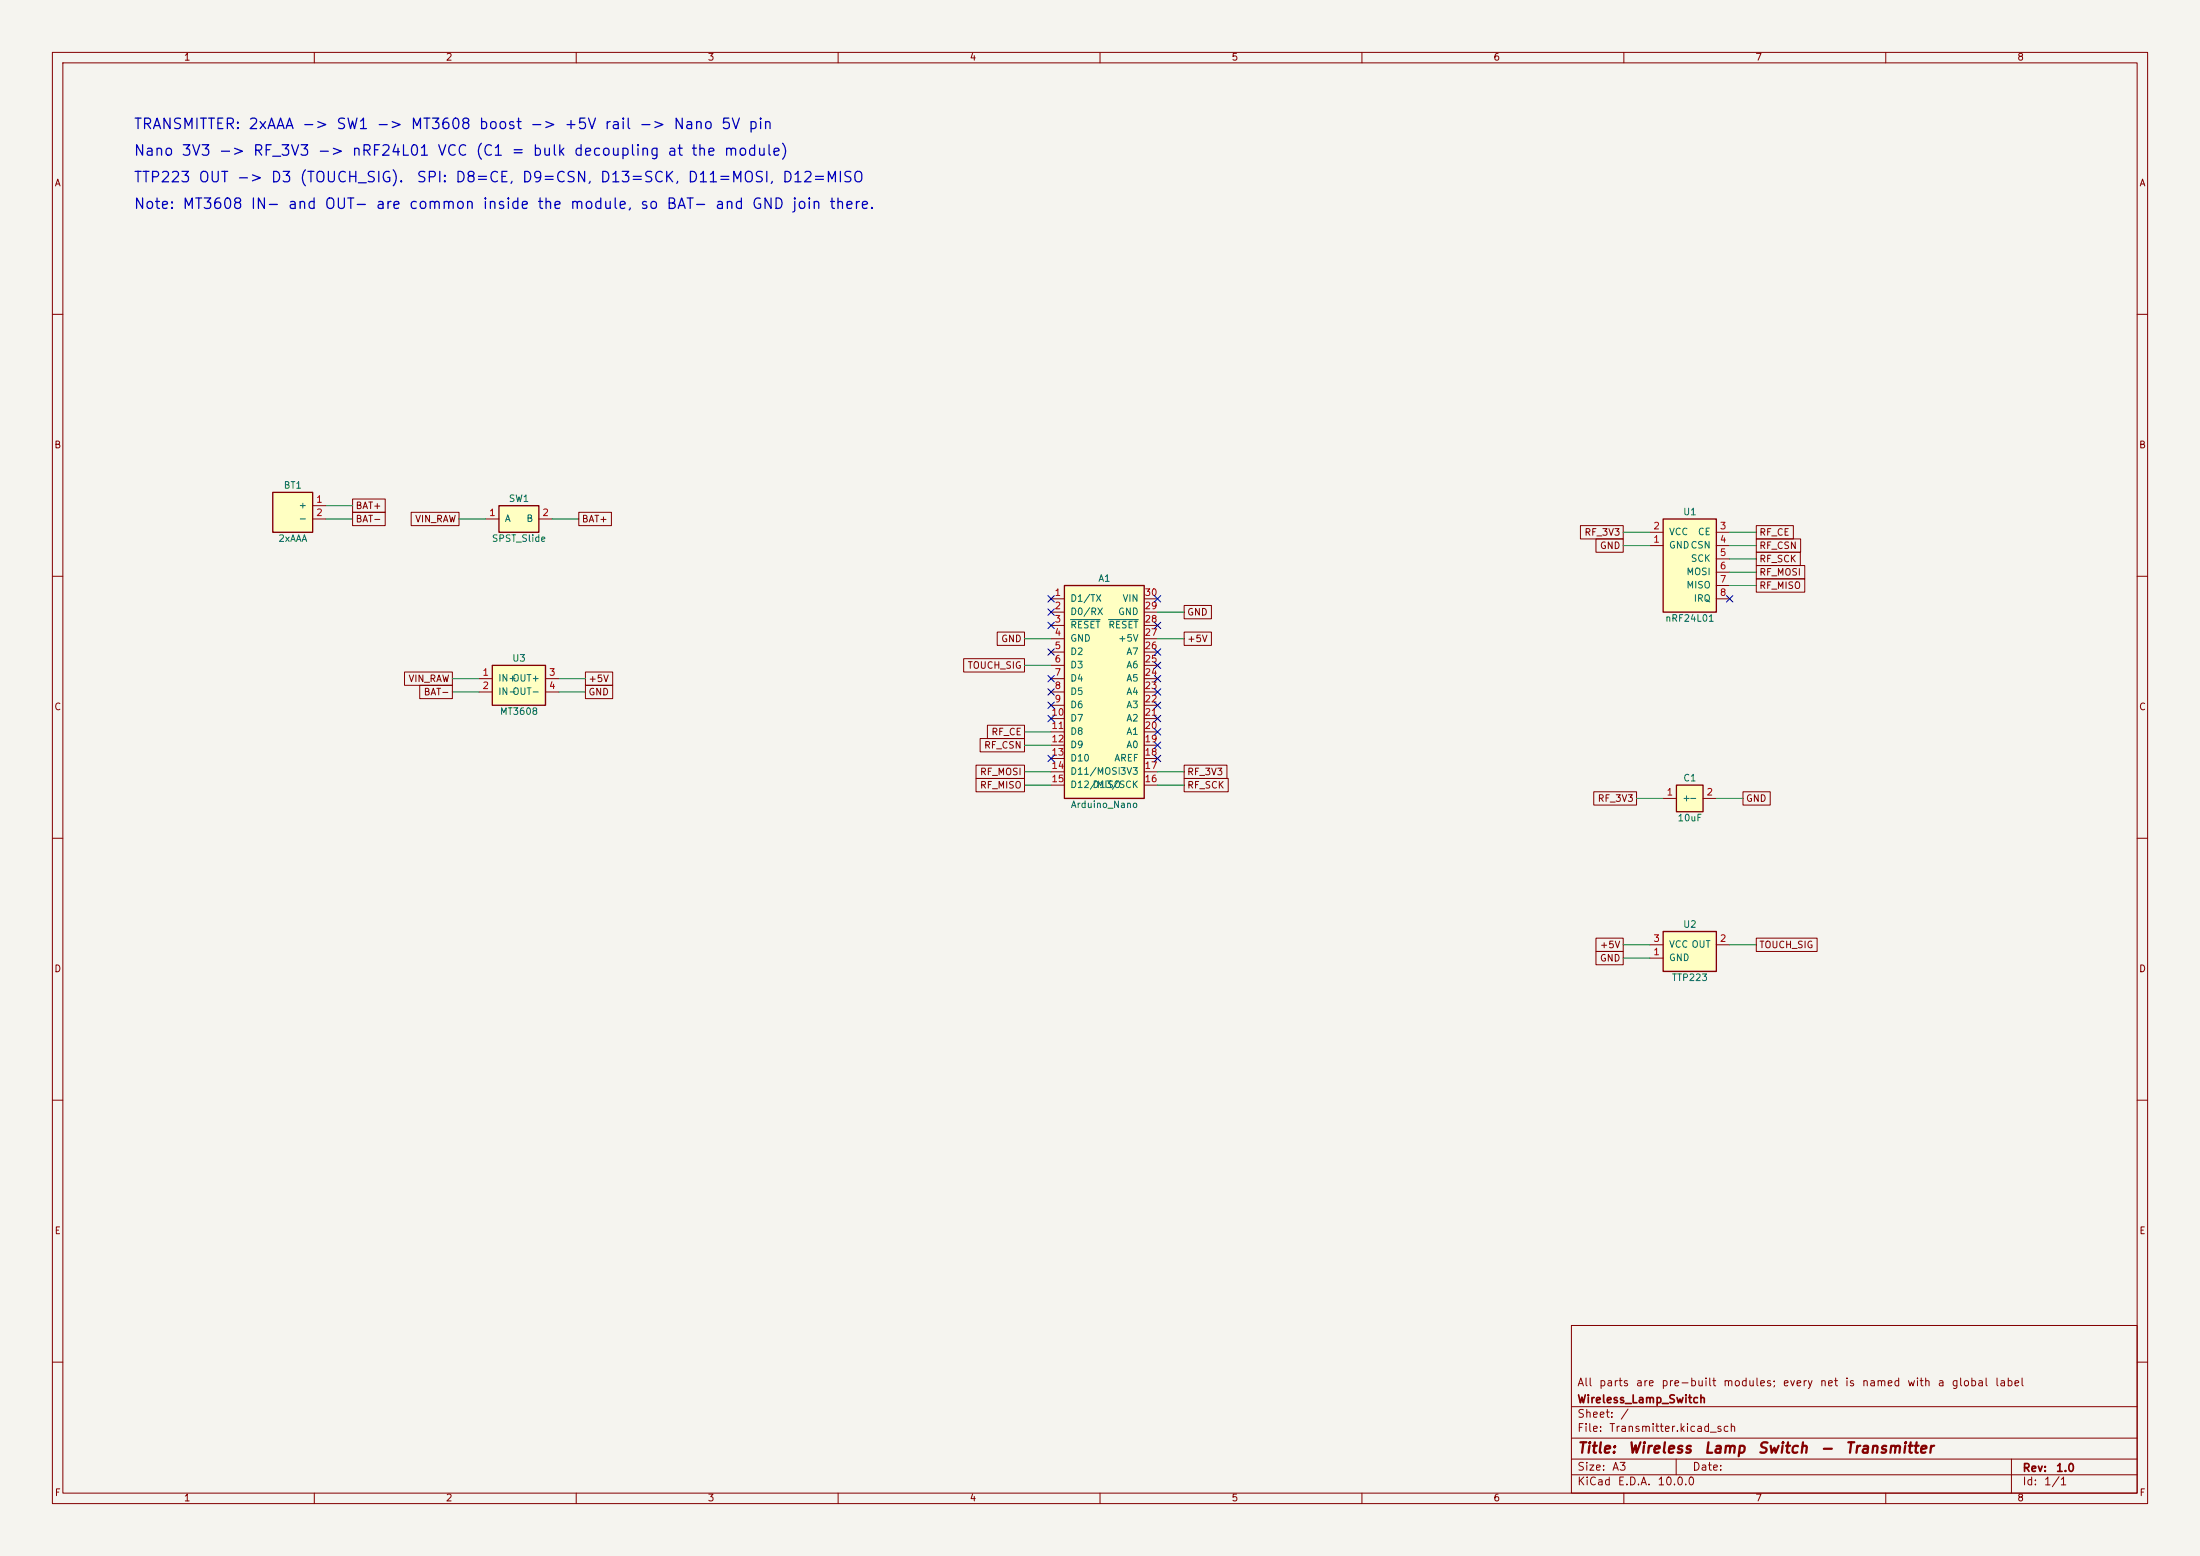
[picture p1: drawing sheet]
(kicad_sch
 (version 20260306)
 (generator "eeschema")
 (generator_version "10.0")
 (paper "A3")
 (title_block
  (title "Wireless Lamp Switch - Transmitter")
  (rev "1.0")
  (company "Wireless_Lamp_Switch")
  (comment 1 "All parts are pre-built modules; every net is named with a global label"))
 (lib_symbols
  (symbol "Wireless_Lamp_Switch:Arduino_Nano"
   (pin_names
    (offset 1.016)) (exclude_from_sim no) (in_bom yes) (on_board yes)
   (in_pos_files yes)
   (duplicate_pin_numbers_are_jumpers no)
   (property "Reference" "A" (at 0 21.59 0) (show_name no) (do_not_autoplace no) (effects (font (size 1.27 1.27))))
   (property "Value" "Arduino_Nano" (at 0 -21.59 0) (show_name no) (do_not_autoplace no) (effects (font (size 1.27 1.27))))
   (property "Footprint" "Module:Arduino_Nano" (at 0 -24.13 0) (show_name no) (do_not_autoplace no) (hide yes) (effects (font (size 1.27 1.27))))
   (property "Datasheet" "" (at 0 0 0) (show_name no) (do_not_autoplace no) (hide yes) (effects (font (size 1.27 1.27))))
   (property "Description" "Arduino Nano v3 on 2x15 2.54mm headers" (at 0 0 0) (show_name no) (do_not_autoplace no) (hide yes) (effects (font (size 1.27 1.27))))
   (symbol "Arduino_Nano_0_1"
    (rectangle (start -7.62 20.32) (end 7.62 -20.32) (stroke (width 0.254) (type default)) (fill (type background))))
   (symbol "Arduino_Nano_1_1"
    (pin passive line (at -10.16 17.78 0) (length 2.54) (name "D1/TX" (effects (font (size 1.27 1.27)))) (number "1" (effects (font (size 1.27 1.27)))))
    (pin passive line (at -10.16 15.24 0) (length 2.54) (name "D0/RX" (effects (font (size 1.27 1.27)))) (number "2" (effects (font (size 1.27 1.27)))))
    (pin passive line (at -10.16 12.7 0) (length 2.54) (name "~{RESET}" (effects (font (size 1.27 1.27)))) (number "3" (effects (font (size 1.27 1.27)))))
    (pin passive line (at -10.16 10.16 0) (length 2.54) (name "GND" (effects (font (size 1.27 1.27)))) (number "4" (effects (font (size 1.27 1.27)))))
    (pin passive line (at -10.16 7.62 0) (length 2.54) (name "D2" (effects (font (size 1.27 1.27)))) (number "5" (effects (font (size 1.27 1.27)))))
    (pin passive line (at -10.16 5.08 0) (length 2.54) (name "D3" (effects (font (size 1.27 1.27)))) (number "6" (effects (font (size 1.27 1.27)))))
    (pin passive line (at -10.16 2.54 0) (length 2.54) (name "D4" (effects (font (size 1.27 1.27)))) (number "7" (effects (font (size 1.27 1.27)))))
    (pin passive line (at -10.16 0 0) (length 2.54) (name "D5" (effects (font (size 1.27 1.27)))) (number "8" (effects (font (size 1.27 1.27)))))
    (pin passive line (at -10.16 -2.54 0) (length 2.54) (name "D6" (effects (font (size 1.27 1.27)))) (number "9" (effects (font (size 1.27 1.27)))))
    (pin passive line (at -10.16 -5.08 0) (length 2.54) (name "D7" (effects (font (size 1.27 1.27)))) (number "10" (effects (font (size 1.27 1.27)))))
    (pin passive line (at -10.16 -7.62 0) (length 2.54) (name "D8" (effects (font (size 1.27 1.27)))) (number "11" (effects (font (size 1.27 1.27)))))
    (pin passive line (at -10.16 -10.16 0) (length 2.54) (name "D9" (effects (font (size 1.27 1.27)))) (number "12" (effects (font (size 1.27 1.27)))))
    (pin passive line (at -10.16 -12.7 0) (length 2.54) (name "D10" (effects (font (size 1.27 1.27)))) (number "13" (effects (font (size 1.27 1.27)))))
    (pin passive line (at -10.16 -15.24 0) (length 2.54) (name "D11/MOSI" (effects (font (size 1.27 1.27)))) (number "14" (effects (font (size 1.27 1.27)))))
    (pin passive line (at -10.16 -17.78 0) (length 2.54) (name "D12/MISO" (effects (font (size 1.27 1.27)))) (number "15" (effects (font (size 1.27 1.27)))))
    (pin passive line (at 10.16 -17.78 180) (length 2.54) (name "D13/SCK" (effects (font (size 1.27 1.27)))) (number "16" (effects (font (size 1.27 1.27)))))
    (pin passive line (at 10.16 -15.24 180) (length 2.54) (name "3V3" (effects (font (size 1.27 1.27)))) (number "17" (effects (font (size 1.27 1.27)))))
    (pin passive line (at 10.16 -12.7 180) (length 2.54) (name "AREF" (effects (font (size 1.27 1.27)))) (number "18" (effects (font (size 1.27 1.27)))))
    (pin passive line (at 10.16 -10.16 180) (length 2.54) (name "A0" (effects (font (size 1.27 1.27)))) (number "19" (effects (font (size 1.27 1.27)))))
    (pin passive line (at 10.16 -7.62 180) (length 2.54) (name "A1" (effects (font (size 1.27 1.27)))) (number "20" (effects (font (size 1.27 1.27)))))
    (pin passive line (at 10.16 -5.08 180) (length 2.54) (name "A2" (effects (font (size 1.27 1.27)))) (number "21" (effects (font (size 1.27 1.27)))))
    (pin passive line (at 10.16 -2.54 180) (length 2.54) (name "A3" (effects (font (size 1.27 1.27)))) (number "22" (effects (font (size 1.27 1.27)))))
    (pin passive line (at 10.16 0 180) (length 2.54) (name "A4" (effects (font (size 1.27 1.27)))) (number "23" (effects (font (size 1.27 1.27)))))
    (pin passive line (at 10.16 2.54 180) (length 2.54) (name "A5" (effects (font (size 1.27 1.27)))) (number "24" (effects (font (size 1.27 1.27)))))
    (pin passive line (at 10.16 5.08 180) (length 2.54) (name "A6" (effects (font (size 1.27 1.27)))) (number "25" (effects (font (size 1.27 1.27)))))
    (pin passive line (at 10.16 7.62 180) (length 2.54) (name "A7" (effects (font (size 1.27 1.27)))) (number "26" (effects (font (size 1.27 1.27)))))
    (pin passive line (at 10.16 10.16 180) (length 2.54) (name "+5V" (effects (font (size 1.27 1.27)))) (number "27" (effects (font (size 1.27 1.27)))))
    (pin passive line (at 10.16 12.7 180) (length 2.54) (name "~{RESET}" (effects (font (size 1.27 1.27)))) (number "28" (effects (font (size 1.27 1.27)))))
    (pin passive line (at 10.16 15.24 180) (length 2.54) (name "GND" (effects (font (size 1.27 1.27)))) (number "29" (effects (font (size 1.27 1.27)))))
    (pin passive line (at 10.16 17.78 180) (length 2.54) (name "VIN" (effects (font (size 1.27 1.27)))) (number "30" (effects (font (size 1.27 1.27))))))
   (embedded_fonts no))
  (symbol "Wireless_Lamp_Switch:Battery_2xAAA"
   (pin_names
    (offset 1.016)) (exclude_from_sim no) (in_bom yes) (on_board yes)
   (in_pos_files yes)
   (duplicate_pin_numbers_are_jumpers no)
   (property "Reference" "BT" (at 0 6.35 0) (show_name no) (do_not_autoplace no) (effects (font (size 1.27 1.27))))
   (property "Value" "Battery_2xAAA" (at 0 -3.81 0) (show_name no) (do_not_autoplace no) (effects (font (size 1.27 1.27))))
   (property "Footprint" "Connector_JST:JST_PH_B2B-PH-K_1x02_P2.00mm_Vertical" (at 0 -6.35 0) (show_name no) (do_not_autoplace no) (hide yes) (effects (font (size 1.27 1.27))))
   (property "Datasheet" "" (at 0 0 0) (show_name no) (do_not_autoplace no) (hide yes) (effects (font (size 1.27 1.27))))
   (property "Description" "2xAAA battery holder lead, 2-pin JST-PH" (at 0 0 0) (show_name no) (do_not_autoplace no) (hide yes) (effects (font (size 1.27 1.27))))
   (symbol "Battery_2xAAA_0_1"
    (rectangle (start -3.81 5.08) (end 3.81 -2.54) (stroke (width 0.254) (type default)) (fill (type background))))
   (symbol "Battery_2xAAA_1_1"
    (pin passive line (at 6.35 2.54 180) (length 2.54) (name "+" (effects (font (size 1.27 1.27)))) (number "1" (effects (font (size 1.27 1.27)))))
    (pin passive line (at 6.35 0 180) (length 2.54) (name "-" (effects (font (size 1.27 1.27)))) (number "2" (effects (font (size 1.27 1.27))))))
   (embedded_fonts no))
  (symbol "Wireless_Lamp_Switch:C_Polarized"
   (pin_names
    (offset 1.016)) (exclude_from_sim no) (in_bom yes) (on_board yes)
   (in_pos_files yes)
   (duplicate_pin_numbers_are_jumpers no)
   (property "Reference" "C" (at 0 3.81 0) (show_name no) (do_not_autoplace no) (effects (font (size 1.27 1.27))))
   (property "Value" "C_Polarized" (at 0 -3.81 0) (show_name no) (do_not_autoplace no) (effects (font (size 1.27 1.27))))
   (property "Footprint" "Capacitor_THT:CP_Radial_D5.0mm_P2.00mm" (at 0 -6.35 0) (show_name no) (do_not_autoplace no) (hide yes) (effects (font (size 1.27 1.27))))
   (property "Datasheet" "" (at 0 0 0) (show_name no) (do_not_autoplace no) (hide yes) (effects (font (size 1.27 1.27))))
   (property "Description" "Electrolytic bulk capacitor for nRF24 supply" (at 0 0 0) (show_name no) (do_not_autoplace no) (hide yes) (effects (font (size 1.27 1.27))))
   (symbol "C_Polarized_0_1"
    (rectangle (start -2.54 2.54) (end 2.54 -2.54) (stroke (width 0.254) (type default)) (fill (type background))))
   (symbol "C_Polarized_1_1"
    (pin passive line (at -5.08 0 0) (length 2.54) (name "+" (effects (font (size 1.27 1.27)))) (number "1" (effects (font (size 1.27 1.27)))))
    (pin passive line (at 5.08 0 180) (length 2.54) (name "-" (effects (font (size 1.27 1.27)))) (number "2" (effects (font (size 1.27 1.27))))))
   (embedded_fonts no))
  (symbol "Wireless_Lamp_Switch:MT3608_Module"
   (pin_names
    (offset 1.016)) (exclude_from_sim no) (in_bom yes) (on_board yes)
   (in_pos_files yes)
   (duplicate_pin_numbers_are_jumpers no)
   (property "Reference" "U" (at 0 6.35 0) (show_name no) (do_not_autoplace no) (effects (font (size 1.27 1.27))))
   (property "Value" "MT3608_Module" (at 0 -3.81 0) (show_name no) (do_not_autoplace no) (effects (font (size 1.27 1.27))))
   (property "Footprint" "Wireless_Lamp_Switch:MT3608_Module" (at 0 -6.35 0) (show_name no) (do_not_autoplace no) (hide yes) (effects (font (size 1.27 1.27))))
   (property "Datasheet" "" (at 0 0 0) (show_name no) (do_not_autoplace no) (hide yes) (effects (font (size 1.27 1.27))))
   (property "Description" "MT3608 boost converter module, 4 solder pads" (at 0 0 0) (show_name no) (do_not_autoplace no) (hide yes) (effects (font (size 1.27 1.27))))
   (symbol "MT3608_Module_0_1"
    (rectangle (start -5.08 5.08) (end 5.08 -2.54) (stroke (width 0.254) (type default)) (fill (type background))))
   (symbol "MT3608_Module_1_1"
    (pin passive line (at -7.62 2.54 0) (length 2.54) (name "IN+" (effects (font (size 1.27 1.27)))) (number "1" (effects (font (size 1.27 1.27)))))
    (pin passive line (at -7.62 0 0) (length 2.54) (name "IN-" (effects (font (size 1.27 1.27)))) (number "2" (effects (font (size 1.27 1.27)))))
    (pin passive line (at 7.62 2.54 180) (length 2.54) (name "OUT+" (effects (font (size 1.27 1.27)))) (number "3" (effects (font (size 1.27 1.27)))))
    (pin passive line (at 7.62 0 180) (length 2.54) (name "OUT-" (effects (font (size 1.27 1.27)))) (number "4" (effects (font (size 1.27 1.27))))))
   (embedded_fonts no))
  (symbol "Wireless_Lamp_Switch:SW_SPST_Slide"
   (pin_names
    (offset 1.016)) (exclude_from_sim no) (in_bom yes) (on_board yes)
   (in_pos_files yes)
   (duplicate_pin_numbers_are_jumpers no)
   (property "Reference" "SW" (at 0 3.81 0) (show_name no) (do_not_autoplace no) (effects (font (size 1.27 1.27))))
   (property "Value" "SW_SPST_Slide" (at 0 -3.81 0) (show_name no) (do_not_autoplace no) (effects (font (size 1.27 1.27))))
   (property "Footprint" "Button_Switch_THT:SW_DIP_SPSTx01_Slide_9.78x4.72mm_W7.62mm_P2.54mm" (at 0 -6.35 0) (show_name no) (do_not_autoplace no) (hide yes) (effects (font (size 1.27 1.27))))
   (property "Datasheet" "" (at 0 0 0) (show_name no) (do_not_autoplace no) (hide yes) (effects (font (size 1.27 1.27))))
   (property "Description" "SPST slide power switch" (at 0 0 0) (show_name no) (do_not_autoplace no) (hide yes) (effects (font (size 1.27 1.27))))
   (symbol "SW_SPST_Slide_0_1"
    (rectangle (start -3.81 2.54) (end 3.81 -2.54) (stroke (width 0.254) (type default)) (fill (type background))))
   (symbol "SW_SPST_Slide_1_1"
    (pin passive line (at -6.35 0 0) (length 2.54) (name "A" (effects (font (size 1.27 1.27)))) (number "1" (effects (font (size 1.27 1.27)))))
    (pin passive line (at 6.35 0 180) (length 2.54) (name "B" (effects (font (size 1.27 1.27)))) (number "2" (effects (font (size 1.27 1.27))))))
   (embedded_fonts no))
  (symbol "Wireless_Lamp_Switch:TTP223_Module"
   (pin_names
    (offset 1.016)) (exclude_from_sim no) (in_bom yes) (on_board yes)
   (in_pos_files yes)
   (duplicate_pin_numbers_are_jumpers no)
   (property "Reference" "U" (at 0 6.35 0) (show_name no) (do_not_autoplace no) (effects (font (size 1.27 1.27))))
   (property "Value" "TTP223_Module" (at 0 -3.81 0) (show_name no) (do_not_autoplace no) (effects (font (size 1.27 1.27))))
   (property "Footprint" "Connector_PinHeader_2.54mm:PinHeader_1x03_P2.54mm_Vertical" (at 0 -6.35 0) (show_name no) (do_not_autoplace no) (hide yes) (effects (font (size 1.27 1.27))))
   (property "Datasheet" "" (at 0 0 0) (show_name no) (do_not_autoplace no) (hide yes) (effects (font (size 1.27 1.27))))
   (property "Description" "TTP223 capacitive touch module, 1x3 2.54mm header" (at 0 0 0) (show_name no) (do_not_autoplace no) (hide yes) (effects (font (size 1.27 1.27))))
   (symbol "TTP223_Module_0_1"
    (rectangle (start -5.08 5.08) (end 5.08 -2.54) (stroke (width 0.254) (type default)) (fill (type background))))
   (symbol "TTP223_Module_1_1"
    (pin passive line (at -7.62 0 0) (length 2.54) (name "GND" (effects (font (size 1.27 1.27)))) (number "1" (effects (font (size 1.27 1.27)))))
    (pin passive line (at 7.62 2.54 180) (length 2.54) (name "OUT" (effects (font (size 1.27 1.27)))) (number "2" (effects (font (size 1.27 1.27)))))
    (pin passive line (at -7.62 2.54 0) (length 2.54) (name "VCC" (effects (font (size 1.27 1.27)))) (number "3" (effects (font (size 1.27 1.27))))))
   (embedded_fonts no))
  (symbol "Wireless_Lamp_Switch:nRF24L01_Module"
   (pin_names
    (offset 1.016)) (exclude_from_sim no) (in_bom yes) (on_board yes)
   (in_pos_files yes)
   (duplicate_pin_numbers_are_jumpers no)
   (property "Reference" "U" (at 0 11.43 0) (show_name no) (do_not_autoplace no) (effects (font (size 1.27 1.27))))
   (property "Value" "nRF24L01_Module" (at 0 -8.89 0) (show_name no) (do_not_autoplace no) (effects (font (size 1.27 1.27))))
   (property "Footprint" "Connector_PinHeader_2.54mm:PinHeader_2x04_P2.54mm_Vertical" (at 0 -11.43 0) (show_name no) (do_not_autoplace no) (hide yes) (effects (font (size 1.27 1.27))))
   (property "Datasheet" "" (at 0 0 0) (show_name no) (do_not_autoplace no) (hide yes) (effects (font (size 1.27 1.27))))
   (property "Description" "nRF24L01+ 2.4GHz module, 2x4 2.54mm header" (at 0 0 0) (show_name no) (do_not_autoplace no) (hide yes) (effects (font (size 1.27 1.27))))
   (symbol "nRF24L01_Module_0_1"
    (rectangle (start -5.08 10.16) (end 5.08 -7.62) (stroke (width 0.254) (type default)) (fill (type background))))
   (symbol "nRF24L01_Module_1_1"
    (pin passive line (at -7.62 5.08 0) (length 2.54) (name "GND" (effects (font (size 1.27 1.27)))) (number "1" (effects (font (size 1.27 1.27)))))
    (pin passive line (at -7.62 7.62 0) (length 2.54) (name "VCC" (effects (font (size 1.27 1.27)))) (number "2" (effects (font (size 1.27 1.27)))))
    (pin passive line (at 7.62 7.62 180) (length 2.54) (name "CE" (effects (font (size 1.27 1.27)))) (number "3" (effects (font (size 1.27 1.27)))))
    (pin passive line (at 7.62 5.08 180) (length 2.54) (name "CSN" (effects (font (size 1.27 1.27)))) (number "4" (effects (font (size 1.27 1.27)))))
    (pin passive line (at 7.62 2.54 180) (length 2.54) (name "SCK" (effects (font (size 1.27 1.27)))) (number "5" (effects (font (size 1.27 1.27)))))
    (pin passive line (at 7.62 0 180) (length 2.54) (name "MOSI" (effects (font (size 1.27 1.27)))) (number "6" (effects (font (size 1.27 1.27)))))
    (pin passive line (at 7.62 -2.54 180) (length 2.54) (name "MISO" (effects (font (size 1.27 1.27)))) (number "7" (effects (font (size 1.27 1.27)))))
    (pin passive line (at 7.62 -5.08 180) (length 2.54) (name "IRQ" (effects (font (size 1.27 1.27)))) (number "8" (effects (font (size 1.27 1.27))))))
   (embedded_fonts no)))
 (text "Note: MT3608 IN- and OUT- are common inside the module, so BAT- and GND join there."
  (exclude_from_sim no)
  (at 25.4 40.64 0)
  (effects (font (size 2 2)) (justify left bottom)))
 (text "TRANSMITTER: 2xAAA -> SW1 -> MT3608 boost -> +5V rail -> Nano 5V pin"
  (exclude_from_sim no)
  (at 25.4 25.4 0)
  (effects (font (size 2 2)) (justify left bottom)))
 (text "Nano 3V3 -> RF_3V3 -> nRF24L01 VCC (C1 = bulk decoupling at the module)"
  (exclude_from_sim no)
  (at 25.4 30.48 0)
  (effects (font (size 2 2)) (justify left bottom)))
 (text "TTP223 OUT -> D3 (TOUCH_SIG).  SPI: D8=CE, D9=CSN, D13=SCK, D11=MOSI, D12=MISO"
  (exclude_from_sim no)
  (at 25.4 35.56 0)
  (effects (font (size 2 2)) (justify left bottom)))
 (no_connect
  (at 200.66 129.54))
 (no_connect
  (at 220.98 129.54))
 (no_connect
  (at 220.98 139.7))
 (no_connect
  (at 220.98 127))
 (no_connect
  (at 200.66 137.16))
 (no_connect
  (at 200.66 144.78))
 (no_connect
  (at 220.98 137.16))
 (no_connect
  (at 220.98 114.3))
 (no_connect
  (at 220.98 124.46))
 (no_connect
  (at 200.66 116.84))
 (no_connect
  (at 220.98 144.78))
 (no_connect
  (at 220.98 142.24))
 (no_connect
  (at 200.66 132.08))
 (no_connect
  (at 200.66 119.38))
 (no_connect
  (at 220.98 119.38))
 (no_connect
  (at 200.66 134.62))
 (no_connect
  (at 200.66 114.3))
 (no_connect
  (at 200.66 124.46))
 (no_connect
  (at 220.98 134.62))
 (no_connect
  (at 220.98 132.08))
 (no_connect
  (at 330.2 114.3))
 (wire
  (pts (xy 200.66 121.92) (xy 195.58 121.92))
  (stroke (width 0) (type default)))
 (wire
  (pts (xy 314.96 101.6) (xy 309.88 101.6))
  (stroke (width 0) (type default)))
 (wire
  (pts (xy 105.41 99.06) (xy 110.49 99.06))
  (stroke (width 0) (type default)))
 (wire
  (pts (xy 91.44 129.54) (xy 86.36 129.54))
  (stroke (width 0) (type default)))
 (wire
  (pts (xy 330.2 111.76) (xy 335.28 111.76))
  (stroke (width 0) (type default)))
 (wire
  (pts (xy 330.2 109.22) (xy 335.28 109.22))
  (stroke (width 0) (type default)))
 (wire
  (pts (xy 314.96 182.88) (xy 309.88 182.88))
  (stroke (width 0) (type default)))
 (wire
  (pts (xy 330.2 106.68) (xy 335.28 106.68))
  (stroke (width 0) (type default)))
 (wire
  (pts (xy 220.98 149.86) (xy 226.06 149.86))
  (stroke (width 0) (type default)))
 (wire
  (pts (xy 106.68 132.08) (xy 111.76 132.08))
  (stroke (width 0) (type default)))
 (wire
  (pts (xy 91.44 132.08) (xy 86.36 132.08))
  (stroke (width 0) (type default)))
 (wire
  (pts (xy 314.96 180.34) (xy 309.88 180.34))
  (stroke (width 0) (type default)))
 (wire
  (pts (xy 330.2 101.6) (xy 335.28 101.6))
  (stroke (width 0) (type default)))
 (wire
  (pts (xy 62.23 96.52) (xy 67.31 96.52))
  (stroke (width 0) (type default)))
 (wire
  (pts (xy 200.66 127) (xy 195.58 127))
  (stroke (width 0) (type default)))
 (wire
  (pts (xy 200.66 147.32) (xy 195.58 147.32))
  (stroke (width 0) (type default)))
 (wire
  (pts (xy 220.98 121.92) (xy 226.06 121.92))
  (stroke (width 0) (type default)))
 (wire
  (pts (xy 200.66 139.7) (xy 195.58 139.7))
  (stroke (width 0) (type default)))
 (wire
  (pts (xy 317.5 152.4) (xy 312.42 152.4))
  (stroke (width 0) (type default)))
 (wire
  (pts (xy 200.66 142.24) (xy 195.58 142.24))
  (stroke (width 0) (type default)))
 (wire
  (pts (xy 330.2 104.14) (xy 335.28 104.14))
  (stroke (width 0) (type default)))
 (wire
  (pts (xy 314.96 104.14) (xy 309.88 104.14))
  (stroke (width 0) (type default)))
 (wire
  (pts (xy 200.66 149.86) (xy 195.58 149.86))
  (stroke (width 0) (type default)))
 (wire
  (pts (xy 62.23 99.06) (xy 67.31 99.06))
  (stroke (width 0) (type default)))
 (wire
  (pts (xy 92.71 99.06) (xy 87.63 99.06))
  (stroke (width 0) (type default)))
 (wire
  (pts (xy 327.66 152.4) (xy 332.74 152.4))
  (stroke (width 0) (type default)))
 (wire
  (pts (xy 220.98 147.32) (xy 226.06 147.32))
  (stroke (width 0) (type default)))
 (wire
  (pts (xy 106.68 129.54) (xy 111.76 129.54))
  (stroke (width 0) (type default)))
 (wire
  (pts (xy 220.98 116.84) (xy 226.06 116.84))
  (stroke (width 0) (type default)))
 (wire
  (pts (xy 330.2 180.34) (xy 335.28 180.34))
  (stroke (width 0) (type default)))
 (global_label "RF_CSN"
  (shape passive)
  (at 335.28 104.14 0)
  (fields_autoplaced yes)
  (effects (font (size 1.27 1.27)) (justify left))
  (property "Intersheetrefs" "${INTERSHEET_REFS}" (at 335.28 104.14 0) (hide yes) (show_name no) (do_not_autoplace no) (effects (font (size 1.27 1.27)))))
 (global_label "GND"
  (shape passive)
  (at 309.88 104.14 180)
  (fields_autoplaced yes)
  (effects (font (size 1.27 1.27)) (justify right))
  (property "Intersheetrefs" "${INTERSHEET_REFS}" (at 309.88 104.14 0) (hide yes) (show_name no) (do_not_autoplace no) (effects (font (size 1.27 1.27)))))
 (global_label "TOUCH_SIG"
  (shape passive)
  (at 195.58 127 180)
  (fields_autoplaced yes)
  (effects (font (size 1.27 1.27)) (justify right))
  (property "Intersheetrefs" "${INTERSHEET_REFS}" (at 195.58 127 0) (hide yes) (show_name no) (do_not_autoplace no) (effects (font (size 1.27 1.27)))))
 (global_label "RF_SCK"
  (shape passive)
  (at 226.06 149.86 0)
  (fields_autoplaced yes)
  (effects (font (size 1.27 1.27)) (justify left))
  (property "Intersheetrefs" "${INTERSHEET_REFS}" (at 226.06 149.86 0) (hide yes) (show_name no) (do_not_autoplace no) (effects (font (size 1.27 1.27)))))
 (global_label "GND"
  (shape passive)
  (at 195.58 121.92 180)
  (fields_autoplaced yes)
  (effects (font (size 1.27 1.27)) (justify right))
  (property "Intersheetrefs" "${INTERSHEET_REFS}" (at 195.58 121.92 0) (hide yes) (show_name no) (do_not_autoplace no) (effects (font (size 1.27 1.27)))))
 (global_label "RF_3V3"
  (shape passive)
  (at 226.06 147.32 0)
  (fields_autoplaced yes)
  (effects (font (size 1.27 1.27)) (justify left))
  (property "Intersheetrefs" "${INTERSHEET_REFS}" (at 226.06 147.32 0) (hide yes) (show_name no) (do_not_autoplace no) (effects (font (size 1.27 1.27)))))
 (global_label "RF_MOSI"
  (shape passive)
  (at 335.28 109.22 0)
  (fields_autoplaced yes)
  (effects (font (size 1.27 1.27)) (justify left))
  (property "Intersheetrefs" "${INTERSHEET_REFS}" (at 335.28 109.22 0) (hide yes) (show_name no) (do_not_autoplace no) (effects (font (size 1.27 1.27)))))
 (global_label "RF_SCK"
  (shape passive)
  (at 335.28 106.68 0)
  (fields_autoplaced yes)
  (effects (font (size 1.27 1.27)) (justify left))
  (property "Intersheetrefs" "${INTERSHEET_REFS}" (at 335.28 106.68 0) (hide yes) (show_name no) (do_not_autoplace no) (effects (font (size 1.27 1.27)))))
 (global_label "+5V"
  (shape passive)
  (at 309.88 180.34 180)
  (fields_autoplaced yes)
  (effects (font (size 1.27 1.27)) (justify right))
  (property "Intersheetrefs" "${INTERSHEET_REFS}" (at 309.88 180.34 0) (hide yes) (show_name no) (do_not_autoplace no) (effects (font (size 1.27 1.27)))))
 (global_label "GND"
  (shape passive)
  (at 226.06 116.84 0)
  (fields_autoplaced yes)
  (effects (font (size 1.27 1.27)) (justify left))
  (property "Intersheetrefs" "${INTERSHEET_REFS}" (at 226.06 116.84 0) (hide yes) (show_name no) (do_not_autoplace no) (effects (font (size 1.27 1.27)))))
 (global_label "BAT-"
  (shape passive)
  (at 67.31 99.06 0)
  (fields_autoplaced yes)
  (effects (font (size 1.27 1.27)) (justify left))
  (property "Intersheetrefs" "${INTERSHEET_REFS}" (at 67.31 99.06 0) (hide yes) (show_name no) (do_not_autoplace no) (effects (font (size 1.27 1.27)))))
 (global_label "RF_CSN"
  (shape passive)
  (at 195.58 142.24 180)
  (fields_autoplaced yes)
  (effects (font (size 1.27 1.27)) (justify right))
  (property "Intersheetrefs" "${INTERSHEET_REFS}" (at 195.58 142.24 0) (hide yes) (show_name no) (do_not_autoplace no) (effects (font (size 1.27 1.27)))))
 (global_label "VIN_RAW"
  (shape passive)
  (at 86.36 129.54 180)
  (fields_autoplaced yes)
  (effects (font (size 1.27 1.27)) (justify right))
  (property "Intersheetrefs" "${INTERSHEET_REFS}" (at 86.36 129.54 0) (hide yes) (show_name no) (do_not_autoplace no) (effects (font (size 1.27 1.27)))))
 (global_label "BAT+"
  (shape passive)
  (at 110.49 99.06 0)
  (fields_autoplaced yes)
  (effects (font (size 1.27 1.27)) (justify left))
  (property "Intersheetrefs" "${INTERSHEET_REFS}" (at 110.49 99.06 0) (hide yes) (show_name no) (do_not_autoplace no) (effects (font (size 1.27 1.27)))))
 (global_label "BAT+"
  (shape passive)
  (at 67.31 96.52 0)
  (fields_autoplaced yes)
  (effects (font (size 1.27 1.27)) (justify left))
  (property "Intersheetrefs" "${INTERSHEET_REFS}" (at 67.31 96.52 0) (hide yes) (show_name no) (do_not_autoplace no) (effects (font (size 1.27 1.27)))))
 (global_label "BAT-"
  (shape passive)
  (at 86.36 132.08 180)
  (fields_autoplaced yes)
  (effects (font (size 1.27 1.27)) (justify right))
  (property "Intersheetrefs" "${INTERSHEET_REFS}" (at 86.36 132.08 0) (hide yes) (show_name no) (do_not_autoplace no) (effects (font (size 1.27 1.27)))))
 (global_label "GND"
  (shape passive)
  (at 332.74 152.4 0)
  (fields_autoplaced yes)
  (effects (font (size 1.27 1.27)) (justify left))
  (property "Intersheetrefs" "${INTERSHEET_REFS}" (at 332.74 152.4 0) (hide yes) (show_name no) (do_not_autoplace no) (effects (font (size 1.27 1.27)))))
 (global_label "RF_CE"
  (shape passive)
  (at 335.28 101.6 0)
  (fields_autoplaced yes)
  (effects (font (size 1.27 1.27)) (justify left))
  (property "Intersheetrefs" "${INTERSHEET_REFS}" (at 335.28 101.6 0) (hide yes) (show_name no) (do_not_autoplace no) (effects (font (size 1.27 1.27)))))
 (global_label "RF_3V3"
  (shape passive)
  (at 312.42 152.4 180)
  (fields_autoplaced yes)
  (effects (font (size 1.27 1.27)) (justify right))
  (property "Intersheetrefs" "${INTERSHEET_REFS}" (at 312.42 152.4 0) (hide yes) (show_name no) (do_not_autoplace no) (effects (font (size 1.27 1.27)))))
 (global_label "+5V"
  (shape passive)
  (at 111.76 129.54 0)
  (fields_autoplaced yes)
  (effects (font (size 1.27 1.27)) (justify left))
  (property "Intersheetrefs" "${INTERSHEET_REFS}" (at 111.76 129.54 0) (hide yes) (show_name no) (do_not_autoplace no) (effects (font (size 1.27 1.27)))))
 (global_label "RF_MISO"
  (shape passive)
  (at 195.58 149.86 180)
  (fields_autoplaced yes)
  (effects (font (size 1.27 1.27)) (justify right))
  (property "Intersheetrefs" "${INTERSHEET_REFS}" (at 195.58 149.86 0) (hide yes) (show_name no) (do_not_autoplace no) (effects (font (size 1.27 1.27)))))
 (global_label "GND"
  (shape passive)
  (at 309.88 182.88 180)
  (fields_autoplaced yes)
  (effects (font (size 1.27 1.27)) (justify right))
  (property "Intersheetrefs" "${INTERSHEET_REFS}" (at 309.88 182.88 0) (hide yes) (show_name no) (do_not_autoplace no) (effects (font (size 1.27 1.27)))))
 (global_label "RF_3V3"
  (shape passive)
  (at 309.88 101.6 180)
  (fields_autoplaced yes)
  (effects (font (size 1.27 1.27)) (justify right))
  (property "Intersheetrefs" "${INTERSHEET_REFS}" (at 309.88 101.6 0) (hide yes) (show_name no) (do_not_autoplace no) (effects (font (size 1.27 1.27)))))
 (global_label "+5V"
  (shape passive)
  (at 226.06 121.92 0)
  (fields_autoplaced yes)
  (effects (font (size 1.27 1.27)) (justify left))
  (property "Intersheetrefs" "${INTERSHEET_REFS}" (at 226.06 121.92 0) (hide yes) (show_name no) (do_not_autoplace no) (effects (font (size 1.27 1.27)))))
 (global_label "TOUCH_SIG"
  (shape passive)
  (at 335.28 180.34 0)
  (fields_autoplaced yes)
  (effects (font (size 1.27 1.27)) (justify left))
  (property "Intersheetrefs" "${INTERSHEET_REFS}" (at 335.28 180.34 0) (hide yes) (show_name no) (do_not_autoplace no) (effects (font (size 1.27 1.27)))))
 (global_label "RF_MISO"
  (shape passive)
  (at 335.28 111.76 0)
  (fields_autoplaced yes)
  (effects (font (size 1.27 1.27)) (justify left))
  (property "Intersheetrefs" "${INTERSHEET_REFS}" (at 335.28 111.76 0) (hide yes) (show_name no) (do_not_autoplace no) (effects (font (size 1.27 1.27)))))
 (global_label "RF_CE"
  (shape passive)
  (at 195.58 139.7 180)
  (fields_autoplaced yes)
  (effects (font (size 1.27 1.27)) (justify right))
  (property "Intersheetrefs" "${INTERSHEET_REFS}" (at 195.58 139.7 0) (hide yes) (show_name no) (do_not_autoplace no) (effects (font (size 1.27 1.27)))))
 (global_label "GND"
  (shape passive)
  (at 111.76 132.08 0)
  (fields_autoplaced yes)
  (effects (font (size 1.27 1.27)) (justify left))
  (property "Intersheetrefs" "${INTERSHEET_REFS}" (at 111.76 132.08 0) (hide yes) (show_name no) (do_not_autoplace no) (effects (font (size 1.27 1.27)))))
 (global_label "RF_MOSI"
  (shape passive)
  (at 195.58 147.32 180)
  (fields_autoplaced yes)
  (effects (font (size 1.27 1.27)) (justify right))
  (property "Intersheetrefs" "${INTERSHEET_REFS}" (at 195.58 147.32 0) (hide yes) (show_name no) (do_not_autoplace no) (effects (font (size 1.27 1.27)))))
 (global_label "VIN_RAW"
  (shape passive)
  (at 87.63 99.06 180)
  (fields_autoplaced yes)
  (effects (font (size 1.27 1.27)) (justify right))
  (property "Intersheetrefs" "${INTERSHEET_REFS}" (at 87.63 99.06 0) (hide yes) (show_name no) (do_not_autoplace no) (effects (font (size 1.27 1.27)))))
 (symbol
  (lib_id "Wireless_Lamp_Switch:Battery_2xAAA")
  (at 55.88 99.06 0)
  (unit 1)
  (body_style 1)
  (exclude_from_sim no)
  (in_bom yes)
  (on_board yes)
  (in_pos_files yes)
  (dnp no)
  (property "Reference" "BT1" (at 55.88 92.71 0) (show_name no) (do_not_autoplace no) (effects (font (size 1.27 1.27))))
  (property "Value" "2xAAA" (at 55.88 102.87 0) (show_name no) (do_not_autoplace no) (effects (font (size 1.27 1.27))))
  (property "Footprint" "Connector_JST:JST_PH_B2B-PH-K_1x02_P2.00mm_Vertical" (at 55.88 99.06 0) (hide yes) (show_name no) (do_not_autoplace no) (effects (font (size 1.27 1.27))))
  (property "Datasheet" "" (at 55.88 99.06 0) (hide yes) (show_name no) (do_not_autoplace no) (effects (font (size 1.27 1.27))))
  (property "Description" "2xAAA battery holder lead, 2-pin JST-PH" (at 55.88 99.06 0) (hide yes) (show_name no) (do_not_autoplace no) (effects (font (size 1.27 1.27))))
  (pin "1")
  (pin "2"))
 (symbol
  (lib_id "Wireless_Lamp_Switch:SW_SPST_Slide")
  (at 99.06 99.06 0)
  (unit 1)
  (body_style 1)
  (exclude_from_sim no)
  (in_bom yes)
  (on_board yes)
  (in_pos_files yes)
  (dnp no)
  (property "Reference" "SW1" (at 99.06 95.25 0) (show_name no) (do_not_autoplace no) (effects (font (size 1.27 1.27))))
  (property "Value" "SPST_Slide" (at 99.06 102.87 0) (show_name no) (do_not_autoplace no) (effects (font (size 1.27 1.27))))
  (property "Footprint" "Button_Switch_THT:SW_DIP_SPSTx01_Slide_9.78x4.72mm_W7.62mm_P2.54mm" (at 99.06 99.06 0) (hide yes) (show_name no) (do_not_autoplace no) (effects (font (size 1.27 1.27))))
  (property "Datasheet" "" (at 99.06 99.06 0) (hide yes) (show_name no) (do_not_autoplace no) (effects (font (size 1.27 1.27))))
  (property "Description" "SPST slide power switch" (at 99.06 99.06 0) (hide yes) (show_name no) (do_not_autoplace no) (effects (font (size 1.27 1.27))))
  (pin "1")
  (pin "2"))
 (symbol
  (lib_id "Wireless_Lamp_Switch:TTP223_Module")
  (at 322.58 182.88 0)
  (unit 1)
  (body_style 1)
  (exclude_from_sim no)
  (in_bom yes)
  (on_board yes)
  (in_pos_files yes)
  (dnp no)
  (property "Reference" "U2" (at 322.58 176.53 0) (show_name no) (do_not_autoplace no) (effects (font (size 1.27 1.27))))
  (property "Value" "TTP223" (at 322.58 186.69 0) (show_name no) (do_not_autoplace no) (effects (font (size 1.27 1.27))))
  (property "Footprint" "Connector_PinHeader_2.54mm:PinHeader_1x03_P2.54mm_Vertical" (at 322.58 182.88 0) (hide yes) (show_name no) (do_not_autoplace no) (effects (font (size 1.27 1.27))))
  (property "Datasheet" "" (at 322.58 182.88 0) (hide yes) (show_name no) (do_not_autoplace no) (effects (font (size 1.27 1.27))))
  (property "Description" "TTP223 capacitive touch module, 1x3 2.54mm header" (at 322.58 182.88 0) (hide yes) (show_name no) (do_not_autoplace no) (effects (font (size 1.27 1.27))))
  (pin "3")
  (pin "1")
  (pin "2"))
 (symbol
  (lib_id "Wireless_Lamp_Switch:MT3608_Module")
  (at 99.06 132.08 0)
  (unit 1)
  (body_style 1)
  (exclude_from_sim no)
  (in_bom yes)
  (on_board yes)
  (in_pos_files yes)
  (dnp no)
  (property "Reference" "U3" (at 99.06 125.73 0) (show_name no) (do_not_autoplace no) (effects (font (size 1.27 1.27))))
  (property "Value" "MT3608" (at 99.06 135.89 0) (show_name no) (do_not_autoplace no) (effects (font (size 1.27 1.27))))
  (property "Footprint" "Wireless_Lamp_Switch:MT3608_Module" (at 99.06 132.08 0) (hide yes) (show_name no) (do_not_autoplace no) (effects (font (size 1.27 1.27))))
  (property "Datasheet" "" (at 99.06 132.08 0) (hide yes) (show_name no) (do_not_autoplace no) (effects (font (size 1.27 1.27))))
  (property "Description" "MT3608 boost converter module, 4 solder pads" (at 99.06 132.08 0) (hide yes) (show_name no) (do_not_autoplace no) (effects (font (size 1.27 1.27))))
  (pin "1")
  (pin "2")
  (pin "3")
  (pin "4"))
 (symbol
  (lib_id "Wireless_Lamp_Switch:nRF24L01_Module")
  (at 322.58 109.22 0)
  (unit 1)
  (body_style 1)
  (exclude_from_sim no)
  (in_bom yes)
  (on_board yes)
  (in_pos_files yes)
  (dnp no)
  (property "Reference" "U1" (at 322.58 97.79 0) (show_name no) (do_not_autoplace no) (effects (font (size 1.27 1.27))))
  (property "Value" "nRF24L01" (at 322.58 118.11 0) (show_name no) (do_not_autoplace no) (effects (font (size 1.27 1.27))))
  (property "Footprint" "Connector_PinHeader_2.54mm:PinHeader_2x04_P2.54mm_Vertical" (at 322.58 109.22 0) (hide yes) (show_name no) (do_not_autoplace no) (effects (font (size 1.27 1.27))))
  (property "Datasheet" "" (at 322.58 109.22 0) (hide yes) (show_name no) (do_not_autoplace no) (effects (font (size 1.27 1.27))))
  (property "Description" "nRF24L01+ 2.4GHz module, 2x4 2.54mm header" (at 322.58 109.22 0) (hide yes) (show_name no) (do_not_autoplace no) (effects (font (size 1.27 1.27))))
  (pin "2")
  (pin "1")
  (pin "3")
  (pin "4")
  (pin "5")
  (pin "6")
  (pin "7")
  (pin "8"))
 (symbol
  (lib_id "Wireless_Lamp_Switch:Arduino_Nano")
  (at 210.82 132.08 0)
  (unit 1)
  (body_style 1)
  (exclude_from_sim no)
  (in_bom yes)
  (on_board yes)
  (in_pos_files yes)
  (dnp no)
  (property "Reference" "A1" (at 210.82 110.49 0) (show_name no) (do_not_autoplace no) (effects (font (size 1.27 1.27))))
  (property "Value" "Arduino_Nano" (at 210.82 153.67 0) (show_name no) (do_not_autoplace no) (effects (font (size 1.27 1.27))))
  (property "Footprint" "Module:Arduino_Nano" (at 210.82 132.08 0) (hide yes) (show_name no) (do_not_autoplace no) (effects (font (size 1.27 1.27))))
  (property "Datasheet" "" (at 210.82 132.08 0) (hide yes) (show_name no) (do_not_autoplace no) (effects (font (size 1.27 1.27))))
  (property "Description" "Arduino Nano v3 on 2x15 2.54mm headers" (at 210.82 132.08 0) (hide yes) (show_name no) (do_not_autoplace no) (effects (font (size 1.27 1.27))))
  (pin "1")
  (pin "2")
  (pin "3")
  (pin "4")
  (pin "5")
  (pin "6")
  (pin "7")
  (pin "8")
  (pin "9")
  (pin "10")
  (pin "11")
  (pin "12")
  (pin "13")
  (pin "14")
  (pin "15")
  (pin "30")
  (pin "29")
  (pin "28")
  (pin "27")
  (pin "26")
  (pin "25")
  (pin "24")
  (pin "23")
  (pin "22")
  (pin "21")
  (pin "20")
  (pin "19")
  (pin "18")
  (pin "17")
  (pin "16"))
 (symbol
  (lib_id "Wireless_Lamp_Switch:C_Polarized")
  (at 322.58 152.4 0)
  (unit 1)
  (body_style 1)
  (exclude_from_sim no)
  (in_bom yes)
  (on_board yes)
  (in_pos_files yes)
  (dnp no)
  (property "Reference" "C1" (at 322.58 148.59 0) (show_name no) (do_not_autoplace no) (effects (font (size 1.27 1.27))))
  (property "Value" "10uF" (at 322.58 156.21 0) (show_name no) (do_not_autoplace no) (effects (font (size 1.27 1.27))))
  (property "Footprint" "Capacitor_THT:CP_Radial_D5.0mm_P2.00mm" (at 322.58 152.4 0) (hide yes) (show_name no) (do_not_autoplace no) (effects (font (size 1.27 1.27))))
  (property "Datasheet" "" (at 322.58 152.4 0) (hide yes) (show_name no) (do_not_autoplace no) (effects (font (size 1.27 1.27))))
  (property "Description" "Electrolytic bulk capacitor for nRF24 supply" (at 322.58 152.4 0) (hide yes) (show_name no) (do_not_autoplace no) (effects (font (size 1.27 1.27))))
  (pin "1")
  (pin "2"))
 (sheet_instances
  (path ""
   (page "1")))
 (embedded_fonts no))
